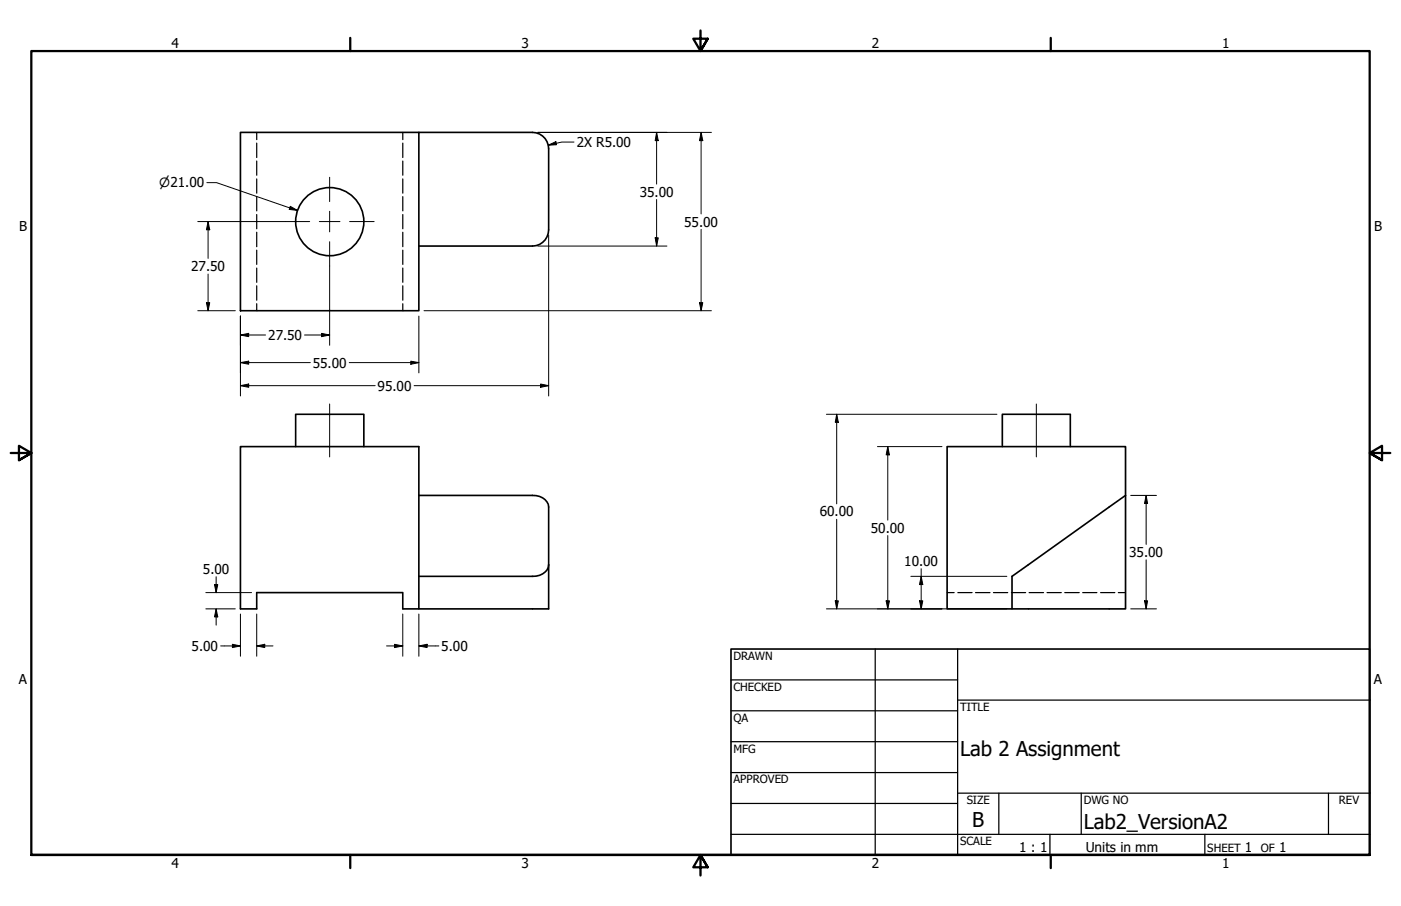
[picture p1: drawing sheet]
<svg xmlns="http://www.w3.org/2000/svg" width="432mm" height="279mm" viewBox="0 0 432 279" stroke-linecap="round" stroke-linejoin="round" font-family="sans-serif">
<!-- layer: Visible (ANSI) -->
<g fill="none" stroke="#000" stroke-width=".51">
<path d="M74.1 40.8h55v55h-55zM129.1 40.8h35a5 5 0 0 1 5 5v25.1a5 5 0 0 1-5 5h-35M91.1 137.7v-9.9h21v9.9M308.9 137.7v-9.9h21v9.9M129.1 152.8h35a4.5 4.5 0 0 1 5 3.5v31.5h-40v-50.1h-55v50.1h5v-5h45v5h5M346.9 152.8v-15.1h-55v50.1h20M169.1 174.2a4.3 4.3 0 0 1-5 3.5h-35M311.9 177.7l35-24.9v35h-35z"/>
<circle cx="101.6" cy="68.4" r="10.5"/>
</g>
<!-- layer: Hidden (ANSI) -->
<g fill="none" stroke="#000" stroke-width=".38">
<path d="M79.1 40.8v2.3M79.1 44.1v4.5M79.1 49.7v4.3M79.1 55.2v4.4M124.1 40.8v2.3M124.1 44.1v4.5M124.1 49.7v4.3M124.1 55.2v4.4M79.1 60.6v4.4M79.1 66.2v4.3M79.1 71.6v4.5M79.1 77.2v4.3"/>
<path d="M124.1 60.6v4.4M124.1 66.2v4.3M124.1 71.6v4.5M124.1 77.2v4.3M79.1 82.7v4.4M79.1 88.1v4.5M79.1 93.7v2.1M124.1 82.7v4.4M124.1 88.1v4.5M124.1 93.7v2.1M291.9 182.8h2.2M295.2 182.8h4.4"/>
<path d="M300.7 182.8h4.4M306.2 182.8h4.4M311.7 182.8h4.4M317.2 182.8h4.4M322.7 182.8h4.4M328.2 182.8h4.4M333.7 182.8h4.4M339.2 182.8h4.4M344.7 182.8h2.2"/>
</g>
<!-- layer: Border (ANSI) -->
<path d="M107.9 11.7v4M215.9 9.4v6.3l-2.2-3.8h4.4l-2.2 3.8 2.2-3.8M323.8 11.7v4M3.3 139.7h6.4l-3.9-2.2v4.4l3.9-2.2-3.9 2.2M428.5 139.7h-6.4l3.9-2.2v4.4l-3.9-2.2 3.9 2.2M9.7 263.7v-248h412.4v248h-412.4h412.4M107.9 263.7v4M218.1 267.5l-2.2-3.8 2.2 3.8h-4.4l2.2-3.8v6.3M323.8 263.7v4" fill="none" stroke="#000" stroke-width=".7"/>
<!-- layer: Title (ANSI) -->
<g fill="none" stroke="#000" stroke-width=".38">
<path d="M225.3 209.7h69.8M225.3 219.2h69.8M269.7 200.2v63.5M295.1 215.9h127M295.1 200.2v63.5M225.3 228.7h69.8M225.3 238.3h69.8M225.3 257.3h196.8M225.3 247.8h69.8M295.1 244.6h127M307.8 244.6v12.7M323.6 257.3v6.4"/>
<path d="M333.2 244.6v12.7M371.3 257.3v6.4M409.4 244.6v12.7"/>
</g>
<path d="M225.3 200.2h196.8v63.5h-196.8z" fill="none" stroke="#000" stroke-width=".51"/>
<!-- layer: Dimension (ANSI) -->
<g fill="none" stroke="#000" stroke-width=".31">
<path d="M63.8 56.3h2.9l25 8.6M165.7 40.8h53.6M169 44.8l2.3-1.1 .2 .9zM176.9 43.8h-3.8l-4.1 1M202.4 40.8l.5 2.6h-1zM202.4 40.8v16M216.1 40.8l.5 2.6h-1zM216.1 40.8v25.2M61 68.3h26.9M64.1 68.3l.5 2.6h-1zM64.1 68.3v11.4M89.5 63.6l2.2 1.3-2.5-.3z"/>
<path d="M165.7 75.9h39.8M169.1 72.5v49.6M201.9 73.3h1l-.5 2.6zM202.4 61.5v14.4M216.1 70.7v25.1M61 95.8h11.5M63.6 93.3h1l-.5 2.5zM64.1 84.5v11.3M74.1 97.5v24.6M101.6 82v24.5M129.1 97.5v17.5M130.7 95.8h88.6"/>
<path d="M215.6 93.3h1l-.5 2.5zM74.1 103.3l2.5-.5v1zM74.1 111.8l2.5-.4v.9zM74.1 118.9l2.5-.5v1zM74.1 103.3h7.8M74.1 111.8h21.5M74.1 118.9h41.5M93.9 103.3h7.7M99.1 102.8l2.5 .5-2.5 .5zM107.6 111.8h21.5M126.6 111.4l2.5 .4-2.5 .5zM127.6 118.9h41.5"/>
<path d="M166.6 118.4l2.5 .5-2.5 .5zM254.7 127.8h52.6M257.9 127.8l.5 2.4h-1zM257.9 127.8v27.6M270.4 137.7h19.9M273.6 137.7l.5 2.6h-1zM273.6 137.7v22.7M348.5 152.8h7.9M353.3 152.8l.4 2.5h-1zM353.3 152.8v15.1M66.6 177.9v4.9M257.9 160.1v27.7"/>
<path d="M273.6 165.2v22.6M280.7 177.7h29.6M283.9 177.7l.5 2.6h-1zM283.9 175.4v12.4M353.3 172.7v15.1M63.4 187.8h9.1M63.4 182.8h14.1M66.1 180.3h1l-.5 2.5zM66.6 187.8l.5 2.4h-1zM66.6 187.8v5M68 199.2h6.1M71.6 198.7l2.5 .5-2.5 .5z"/>
<path d="M74.1 189.4v13M79.1 199.2l2.5-.5v1zM79.1 199.2h5M79.1 189.4v13M119.1 199.2h5M121.6 198.7l2.5 .5-2.5 .5zM124.1 189.4v13M129.1 199.2l2.5-.5v1zM129.1 199.2h6.2M129.1 189.4v13M254.7 187.8h55.6M257.4 185.3h1l-.5 2.5z"/>
<path d="M273.1 185.3h1l-.5 2.5zM283.4 185.3h1l-.5 2.5zM348.5 187.8h7.9M352.7 185.3h1l-.4 2.5z"/>
</g>
<g fill="#000">
<path d="M169 44.8l2.3-1.1 .2 .9z" fill-rule="evenodd"/>
<path d="M202.4 40.8l.5 2.6h-1z" fill-rule="evenodd"/>
<path d="M216.1 40.8l.5 2.6h-1z" fill-rule="evenodd"/>
<path d="M64.1 68.3l.5 2.6h-1z" fill-rule="evenodd"/>
<path d="M89.5 63.6l2.2 1.3-2.5-.3z" fill-rule="evenodd"/>
<path d="M201.9 73.3h1l-.5 2.6z" fill-rule="evenodd"/>
<path d="M63.6 93.3h1l-.5 2.5z" fill-rule="evenodd"/>
<path d="M215.6 93.3h1l-.5 2.5z" fill-rule="evenodd"/>
<path d="M74.1 103.3l2.5-.5v1z" fill-rule="evenodd"/>
<path d="M74.1 111.8l2.5-.4v.9z" fill-rule="evenodd"/>
<path d="M74.1 118.9l2.5-.5v1z" fill-rule="evenodd"/>
<path d="M99.1 102.8l2.5 .5-2.5 .5z" fill-rule="evenodd"/>
<path d="M126.6 111.4l2.5 .4-2.5 .5z" fill-rule="evenodd"/>
<path d="M166.6 118.4l2.5 .5-2.5 .5z" fill-rule="evenodd"/>
<path d="M257.9 127.8l.5 2.4h-1z" fill-rule="evenodd"/>
<path d="M273.6 137.7l.5 2.6h-1z" fill-rule="evenodd"/>
<path d="M353.3 152.8l.4 2.5h-1z" fill-rule="evenodd"/>
<path d="M66.1 180.3h1l-.5 2.5z" fill-rule="evenodd"/>
<path d="M66.6 187.8l.5 2.4h-1z" fill-rule="evenodd"/>
<path d="M71.6 198.7l2.5 .5-2.5 .5z" fill-rule="evenodd"/>
<path d="M79.1 199.2l2.5-.5v1z" fill-rule="evenodd"/>
<path d="M121.6 198.7l2.5 .5-2.5 .5z" fill-rule="evenodd"/>
<path d="M129.1 199.2l2.5-.5v1z" fill-rule="evenodd"/>
<path d="M257.4 185.3h1l-.5 2.5z" fill-rule="evenodd"/>
<path d="M273.1 185.3h1l-.5 2.5z" fill-rule="evenodd"/>
<path d="M283.4 185.3h1l-.5 2.5z" fill-rule="evenodd"/>
<path d="M283.9 177.7l.5 2.6h-1z" fill-rule="evenodd"/>
<path d="M352.7 185.3h1l-.4 2.5z" fill-rule="evenodd"/>
</g>
<!-- layer: Center Mark (ANSI) -->
<path d="M101.6 54.7v7.5M87.9 68.3h7.5M98.4 68.3h6.4M101.6 65.2v6.3M101.6 74.5v7.5M107.8 68.3h7.5" fill="none" stroke="#000" stroke-width=".31"/>
<!-- layer: Centerline (ANSI) -->
<path d="M101.6 124.6v16.3M319.4 124.6v16.3" fill="none" stroke="#000" stroke-width=".31"/>
<g font-size="6.3">
<text x="295.9" y="233">Lab 2 Assignment</text>
<text x="299.7" y="255.1">B</text>
<text x="334" y="255.7">Lab2_VersionA2</text>
</g>
<g font-size="4.2">
<text x="52.8" y="14.7">4</text>
<text x="160.8" y="14.7">3</text>
<text x="268.7" y="14.7">2</text>
<text x="376.7" y="14.7">1</text>
<text x="177.7" y="45.3">2X R5.00</text>
<text x="197.2" y="60.6">35.00</text>
<text x="5.9" y="71.4">B</text>
<text x="210.9" y="69.8">55.00</text>
<text x="423.5" y="71.4">B</text>
<text x="58.9" y="83.6">27.50</text>
<text x="82.7" y="104.8">27.50</text>
<text x="96.4" y="113.3">55.00</text>
<text x="116.4" y="120.5">95.00</text>
<text x="252.7" y="159.3">60.00</text>
<text x="268.4" y="164.3">50.00</text>
<text x="348" y="171.8">35.00</text>
<text x="62.5" y="177">5.00</text>
<text x="278.7" y="174.5">10.00</text>
<text x="59.1" y="200.7">5.00</text>
<text x="136" y="200.7">5.00</text>
<text x="5.8" y="211.1">A</text>
<text x="423.4" y="211.1">A</text>
<text x="314.1" y="262.9">1 : 1</text>
<text x="334.6" y="262.8">Units in mm</text>
<text x="383.7" y="262.8">1</text>
<text x="394.2" y="262.8">1</text>
<text x="52.8" y="267.7">4</text>
<text x="160.8" y="267.7">3</text>
<text x="268.7" y="267.7">2</text>
<text x="376.7" y="267.7">1</text>
</g>
<text font-size="3.9" x="49.1" y="57.8">⌀21.00</text>
<g font-size="3.5">
<text x="226.1" y="203.5">DRAWN</text>
<text x="226.1" y="213">CHECKED</text>
<text x="295.9" y="219.2">TITLE</text>
<text x="226.1" y="222.6">QA</text>
<text x="226.1" y="232.1">MFG</text>
<text x="226.1" y="241.6">APPROVED</text>
<text x="297.9" y="248">SIZE</text>
<text x="334" y="248">DWG NO</text>
<text x="412.7" y="247.9">REV</text>
<text x="295.9" y="260.7">SCALE</text>
<text x="372.1" y="262.8">SHEET</text>
<text x="388.6" y="262.8">OF</text>
</g>
</svg>
